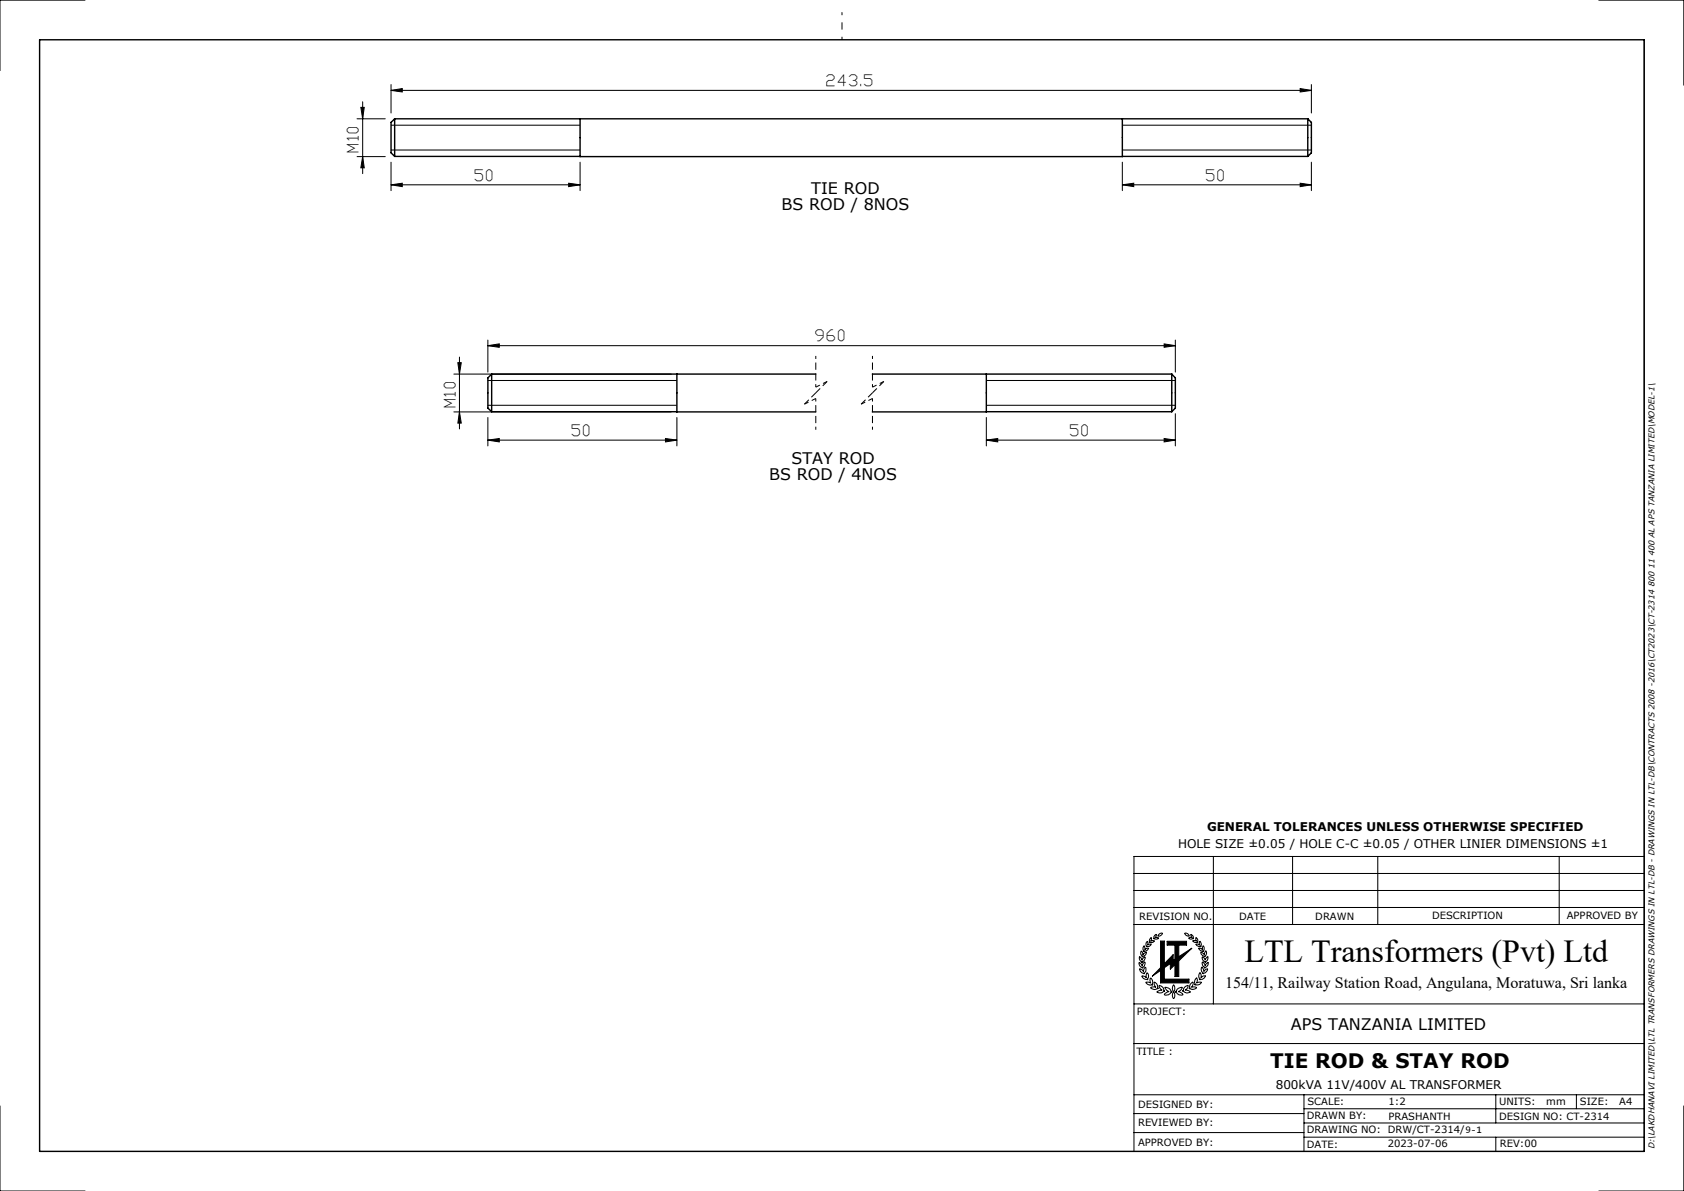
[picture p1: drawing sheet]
<svg xmlns="http://www.w3.org/2000/svg" width="297mm" height="210mm" viewBox="0 0 297 210" stroke-linecap="round" stroke-linejoin="round" font-family="sans-serif">
<g fill="none" stroke="#000" stroke-width=".25">
<path d="M7 7h283v196h-283zM69.6 20.9v6.7M69.6 20.9l-.6 .7v5.3l.6 .7M69.6 20.9h161M69.6 27.6h32.7M102.3 20.9v6.7h95.6v-6.7M197.9 27.6h32.7M230.6 20.9v6.7M230.6 20.9l.7 .7v5.3l-.7 .7M86.7 66v6.6M86.7 66a1.57 1.57 0 0 0-.7 1.8v4.2l.7 .6M86.7 66h57.2"/>
<path d="M86.7 72.6h32.7M119.4 66v6.6h24.5M153.8 66h52.9M174 66v6.6h-20.2M174 72.6h32.7M206.7 66v6.6M206.7 66a1.62 1.62 0 0 1 .6 1.8v4.2l-.6 .6"/>
</g>
<g fill="none" stroke="#000" stroke-width=".18">
<path d="M15 0h-15v12.4M63.6 18.9h.6l-.2 2zM64 17.9v12.7M69 15.9l1.9-.3v.6zM69 14.9v5M69 15.9h162.3M229.3 15.6l2 .3-2 .3zM231.3 14.9v5M282 0h15v15M290 7v196M63 20.9h4.9M63 27.6h4.9"/>
<path d="M64 27.6l.2 2h-.6zM69 26.4h33.3M69 22.1h33.3M69 32.6l1.9-.3v.6zM69 28.6v5M69 32.6h33.3M100.3 32.3l2 .3-2 .3zM102.3 28.6v5M197.9 26.4h33.4M197.9 22.1h33.4M197.9 32.6l2.1-.3v.6zM197.9 32.6h33.4"/>
<path d="M197.9 28.6v5M229.3 32.3l2 .3-2 .3zM231.3 28.6v5M86 60v5.6M207.3 60v5.6M80 72.6h38.4M80 66h38.4M80.8 64h.6l-.4 2zM81 72.6l.4 2h-.6zM81 63v12.6M86 67.1h33.4M86 71.5h33.4"/>
<path d="M86 77.6l2.1-.3v.6zM86 61l2.1-.4v.6zM86 73.6v5M86 77.6h33.4M86 61h121.3M117.4 77.3l2 .3-2 .3zM119.4 73.6v5M174 67.1h33.3M174 71.5h33.3M174 77.6l2-.3v.6zM174 77.6h33.3M174 73.6v5"/>
<path d="M205.3 60.6l2 .4-2 .2zM205.3 77.3l2 .3-2 .3zM207.3 72.9v5.7M200 157h90M200 154h90M214 151v26M228 151v12M243 151v12M275 151v12M290 151h-90v52M200 177h90M200 163h90"/>
<path d="M200 160h90M200.9 169.7l.3 .2 .2 .4 .2-.5 .3-.2a.74 .74 0 0 1-.4 .9v.1a.82 .82 0 0 1-.6-.9zM201 168.7l.4 .6 .2-.4 .4-.2a.65 .65 0 0 1-.6 .8l.1 .1a.77 .77 0 0 1-.5-.9zM201 170.8l.4 .2 .3 .3v-.1a.51 .51 0 0 1 .4-.6v.1a.92 .92 0 0 1-.3 1l-.1-.1a.73 .73 0 0 1-.7-.8zM201.3 167.7l.3 .7 .2-.3 .4-.2a.91 .91 0 0 1-.8 .8l-.2-.5zM201.4 172.1h.4l.4 .3v-.8a.45 .45 0 0 1 .4 .6l-.2 .4v.1a.89 .89 0 0 1-1-.6zM201.8 166.7l.1 .3v.5l.7-.3a.79 .79 0 0 1-.9 .5 .82 .82 0 0 1 .1-1zM202.1 173.2h.4l.5 .1-.1-.1a.58 .58 0 0 1 .1-.7 1.07 1.07 0 0 1 .2 1.2l-.1-.1a.78 .78 0 0 1-1-.4zM202.3 166l.2 .2-.1 .4 .6-.1a.67 .67 0 0 1-.8 .4 .81 .81 0 0 1 .1-.9zM202.8 166.1v.1a.65 .65 0 0 1 .3-.9l-.1 .7 .6-.1a.45 .45 0 0 1-.8 .2M203.6 173.1a.88 .88 0 0 1 .5 1.1h.2a.93 .93 0 0 1-1.4 0l.4-.2 .6 .1a1.01 1.01 0 0 1-.3-1zM203.7 164.9l.2-.2-.2 .6 .7 .1a.57 .57 0 0 1-.9 0v-.3z"/>
<path d="M204.3 164.8l.3-.2h.4a.68 .68 0 0 1-.8 .4zM204.4 173.7a.84 .84 0 0 1 .8 1h.2a.99 .99 0 0 1-1.4 .2l.5-.2 .5-.1a.95 .95 0 0 1-.6-.9zM204.7 165.9h.7v4l1.5-1.6v1l.3-.2v-2.5h-1.4v-.6h3.5v.6h-1.4v2.1l2.3-1.5-2.3 2.2v2.8h-.7v-2.1l-.8 .8v-1l-1 .7v2h4.3v.7h-5v-2.2l-1.5 1 1.5-1.5zM205.4 174.1a.96 .96 0 0 1 1.1 .7h.2a1.08 1.08 0 0 1-1.4 .6l.6-.5h.3l-.5-.4zM207 173.6a1 1 0 0 1 0 1.3 .99 .99 0 0 1 0-1.3zM207 174.9a1 1 0 0 1 0 1.2 .99 .99 0 0 1 0-1.2zM207.6 174.4l.9-.3a1.11 1.11 0 0 1-.7 .8l.5 .1 .4 .4a1.08 1.08 0 0 1-1.4-.6h.2zM208.9 164.6a.63 .63 0 0 1 .8 .5l-.5-.1zM209.1 173.9l.5-.2a.95 .95 0 0 1-.6 .9l.7 .1 .3 .2a.87 .87 0 0 1-1.3-.1h-.1v-.1l.1-.1 .1-.3zM210 164.7a.6 .6 0 0 1 .4 .8v-.1a.54 .54 0 0 1-.8 0l.4-.1h.3zM210 173.5l.3-.3a.61 .61 0 0 1-.2 .9l.6-.1 .4 .2a1.03 1.03 0 0 1-1.4 0h.2l-.1-.3zM210.9 172.6l.2-.2 .1 .5-.2 .4 .5-.1h.4a.94 .94 0 0 1-1.2 .4v-.5z"/>
<path d="M210.9 166.5h.4l.3 .1v-.7a.71 .71 0 0 1 .1 1v-.1a.62 .62 0 0 1-.8-.3zM211.1 166.1l.1 .1a.56 .56 0 0 0-.3-.8l.1 .5h-.7a.62 .62 0 0 0 .8 .2M211.4 167.2h.4l.3 .3 .1-.8a.74 .74 0 0 1 0 1.1l-.1-.1a.64 .64 0 0 1-.7-.5zM211.6 171.5h.1l.1 .4v.5l.4-.3 .4-.1a.89 .89 0 0 1-1.1 .7l.1-.1-.1-.1-.1-.5zM211.8 167.9l.3 .1 .3 .3 .3-.7a.82 .82 0 0 1-.3 1.1v-.1a.63 .63 0 0 1-.6-.7zM211.9 170.5l.3 .4 .1 .4 .3-.3 .4-.2a.81 .81 0 0 1-.9 .8 1.03 1.03 0 0 1-.2-1.1zM212 168.7l.4 .3 .1 .3 .5-.6a.77 .77 0 0 1-.5 .9v-.1a.67 .67 0 0 1-.5-.8zM212.1 169.6l.3 .4 .1 .3 .6-.6a.82 .82 0 0 1-.7 .9v-.1a.69 .69 0 0 1-.3-.9zM0 195v15h15M200 196.3h30M200 199.7h30M200 193h90"/>
<path d="M200 184h90M230 198h60M230 193v10M230 195.5h60M263.8 193v5M278 193v2.5M297 195v15h-15M230 200.5h60M263.8 200.5v2.5"/>
</g>
<path d="M148.5 7v-4.8" fill="none" stroke="#000" stroke-width=".18" stroke-dasharray="15.2 1.3 1.3 1.3" stroke-dashoffset="14.7" stroke-linecap="butt"/>
<path d="M204.7 165.9h.7v4l1.5-1.6v1l.3-.2v-2.5h-1.4v-.6h3.5v.6h-1.4v2.1l2.3-1.5-2.3 2.2v2.8h-.7v-2.1l-.8 .8v-1l-1 .7v2h4.3v.7h-5v-2.2l-1.5 1 1.5-1.5z" fill-rule="evenodd" fill="#000"/>
<path d="M143.9 62.8v5.5M143.9 70.3v5.5M153.9 62.8v5.5M153.9 70.3v5.5" fill="none" stroke="#000" stroke-width=".18" stroke-dasharray="1.3 .6" stroke-dashoffset=".7" stroke-linecap="butt"/>
<path d="M141.9 71.3l2-1M143.9 68.3l2-1M151.9 71.3l2-1M153.9 68.3l2-1" fill="none" stroke="#000" stroke-width=".18" stroke-dasharray="1.3 .6" stroke-dashoffset=".5" stroke-linecap="butt"/>
<path d="M143.9 69.3l-2 2M145.9 67.3l-2 2M153.9 69.3l-2 2M155.9 67.3l-2 2" fill="none" stroke="#000" stroke-width=".18" stroke-dasharray="1.3 .6" stroke-dashoffset=".2" stroke-linecap="butt"/>
<g fill="#000">
<path d="M69 15.9l1.9-.3v.6zM229.3 15.6l2 .3-2 .3zM197.9 32.6l2.1-.3v.6zM229.3 32.3l2 .3-2 .3zM86 61l2.1-.4v.6zM205.3 60.6l2 .4-2 .2zM174 77.6l2-.3v.6zM205.3 77.3l2 .3-2 .3z"/>
<path d="M63.6 18.9h.6l-.2 2zM64 27.6l.2 2h-.6z"/>
<path d="M100.3 32.3l2 .3-2 .3zM69 32.6l1.9-.3v.6zM117.4 77.3l2 .3-2 .3zM86 77.6l2.1-.3v.6z"/>
<path d="M81 72.6l.4 2h-.6zM80.8 64h.6l-.4 2z"/>
</g>
<text font-size="5.6" x="219.5" y="169.6">LTL Transformers (Pvt) Ltd</text>
<text font-size="3.5" x="224" y="188.4">TIE ROD &amp; STAY ROD</text>
<g font-size="2.8">
<text x="143.1" y="34.1">TIE ROD</text>
<text x="137.9" y="37">BS ROD / 8NOS</text>
<text x="139.6" y="81.8">STAY ROD</text>
<text x="135.7" y="84.6">BS ROD / 4NOS</text>
<text x="216.1" y="174.1">154/11, Railway Station Road, Angulana, Moratuwa, Sri lanka</text>
<text x="227.7" y="181.6">APS TANZANIA LIMITED</text>
</g>
<g font-size="2.7">
<text x="145.8" y="15.2">243.5</text>
<text x="63.2" y="26.7" transform="rotate(-90 63.2 26.7)">M10</text>
<text x="83.8" y="31.9">50</text>
<text x="212.8" y="31.9">50</text>
<text x="143.9" y="60.2">960</text>
<text x="80.3" y="71.8" transform="rotate(-90 80.3 71.8)">M10</text>
<text x="100.9" y="76.9">50</text>
<text x="188.8" y="76.9">50</text>
</g>
<g font-size="2.1">
<text x="207.8" y="149.6">HOLE SIZE ±0.05 / HOLE C-C ±0.05 / OTHER LINIER DIMENSIONS ±1</text>
<text x="212.9" y="146.4">GENERAL TOLERANCES UNLESS OTHERWISE SPECIFIED</text>
<text x="225" y="191.9">800kVA 11V/400V AL TRANSFORMER</text>
</g>
<g font-size="1.8">
<text x="200.9" y="162.1">REVISION NO.</text>
<text x="218.6" y="162.1">DATE</text>
<text x="232" y="162.1">DRAWN</text>
<text x="252.6" y="162.1">DESCRIPTION</text>
<text x="276.3" y="162.1">APPROVED BY</text>
<text x="200.5" y="179">PROJECT:</text>
<text x="200.4" y="186">TITLE :</text>
<text x="200.7" y="195.4">DESIGNED BY:</text>
<text x="230.5" y="197.4">DRAWN BY:</text>
<text x="230.6" y="194.9">SCALE:</text>
<text x="244.9" y="197.5">PRASHANTH</text>
<text x="244.9" y="194.9">1:2</text>
<text x="264.4" y="197.4">DESIGN NO: CT-2314</text>
<text x="264.4" y="194.9">UNITS:</text>
<text x="272.7" y="194.9">mm</text>
<text x="278.6" y="194.9">SIZE:</text>
<text x="285.6" y="194.9">A4</text>
<text x="200.7" y="202">APPROVED BY:</text>
<text x="200.7" y="198.6">REVIEWED BY:</text>
<text x="230.5" y="199.9">DRAWING NO: DRW/CT-2314/9-1</text>
<text x="230.5" y="202.4">DATE:</text>
<text x="244.8" y="202.3">2023-07-06</text>
<text x="264.5" y="202.3">REV:00</text>
</g>
<text font-size="1.5" x="291.8" y="202.7" transform="rotate(-90 291.8 202.7)">D:\LAKDHANAVI LIMITED\LTL TRANSFORMERS DRAWINGS IN LTL-DB - DRAWINGS IN LTL-DB\CONTRACTS 2008 -2016\CT2023\CT-2314 800 11 400 AL APS TANZANIA LIMITED\MODEL-1\</text>
</svg>
